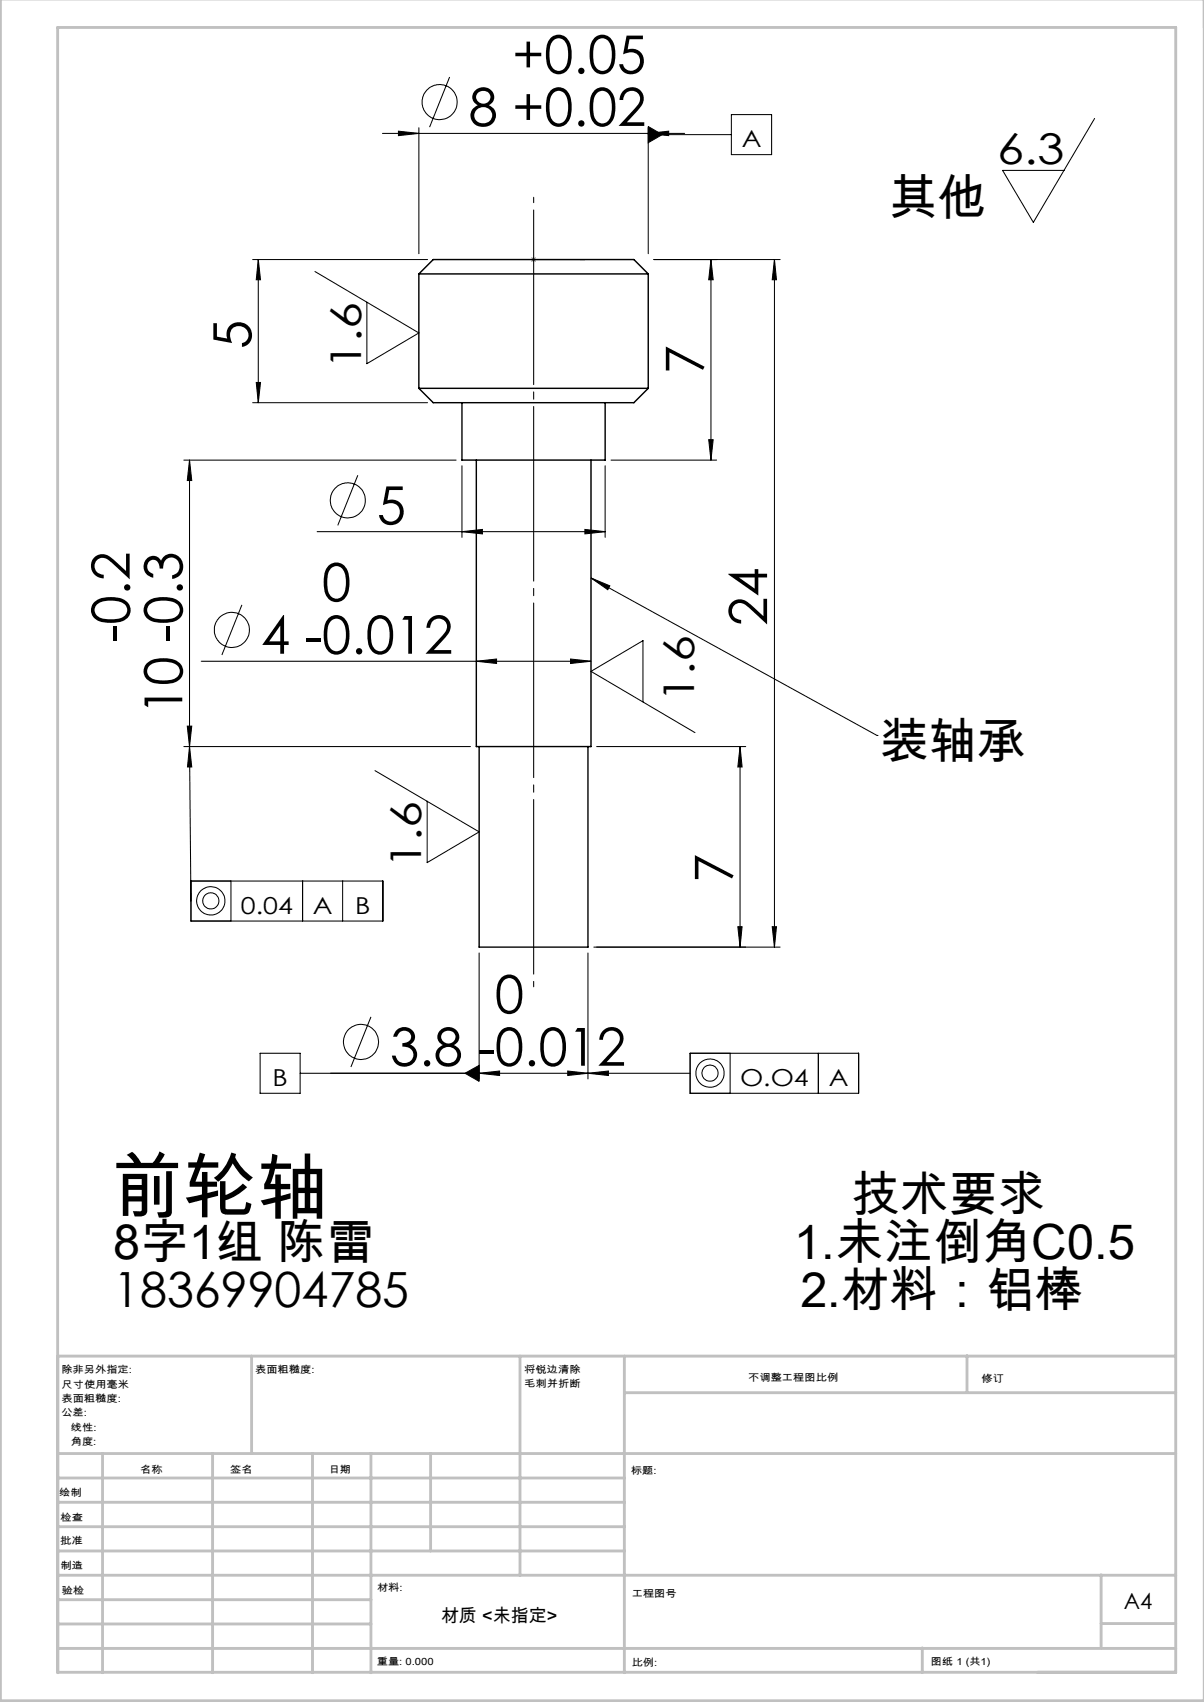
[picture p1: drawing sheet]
<svg xmlns="http://www.w3.org/2000/svg" width="210mm" height="297mm" viewBox="0 0 210 297" stroke-linecap="round" stroke-linejoin="round" font-family="sans-serif">
<g fill="none" stroke="#000" stroke-width=".18">
<path d="M78.4 13.4l-3.5 8.8M127.6 20h7v7h-7zM66.7 23.3h52.7M69.5 22.9l3.6 .4-3.6 .4zM73.1 22.3v22M113.1 22.1l2.4 1.4-2.4 1.4zM113.1 23.3l3.5-.4v.8zM113.1 22.3v22M113.1 23.5h14.5M190.9 20.7l-10.7 18.1-5.3-9.1h10.7M44.1 45.3h30.5M45 45.3v25"/>
<path d="M45 45.3l.4 3.5h-.7zM54.9 47.4l18.2 10.7-9.1 5.4v-10.8M114.1 45.3h22M124 45.3v35M124 45.3l.4 3.5h-.8zM135.1 45.3v120M135.1 45.3l.3 3.5h-.7zM44.1 70.3h30.5M44.7 66.7h.7l-.4 3.6zM123.6 76.7h.8l-.4 3.6zM32.1 80.3h47.5M33.1 80.3v50"/>
<path d="M33.1 80.3l.3 3.6h-.7zM55.3 92.8h50.3M62.4 82.9l-3.5 8.8M80.6 92.8l3.5-.4v.8zM80.6 81.3v12.5M102 92.4l3.6 .4-3.6 .4zM105.6 81.3v12.5M106.6 80.3h18.4M35.1 115.4h68M42.2 105.5l-3.5 8.8M83.1 115.4l3.5-.4v.8zM99.5 115l3.6 .4-3.6 .4z"/>
<path d="M103.1 100.9l3.3 1.3-.4 .7zM103.1 100.9l49.9 27.4M32.1 130.3h50M32.7 126.7h.7l-.3 3.6zM33.1 130.3l.3 3.5h-.7zM33.1 130.3l.2 26.9M65.4 134.5l18.2 10.7-9.1 5.3v-10.7M104.1 130.3h26M112.1 122.5v-10.7l-9 5.4 18.1 10.6M129.1 130.3l.3 3.5h-.7zM129.1 130.3v35M153 128.3h.1"/>
<path d="M33.3 153.7h33.5v7h-33.5zM40.3 153.7v7M52.8 153.7v7M59.8 153.7v7M64.7 177.4l-3.5 8.8M83.6 166.3v22M102.6 166.3v22M103.6 165.3h32.5M128.7 161.7h.7l-.3 3.6zM134.7 161.7h.7l-.3 3.6zM45.4 183.8h7v7h-7zM52.4 187.3h68"/>
<path d="M81.1 187.3l2.5-1.4v2.8zM83.6 187.3l3.5-.4v.8zM99 186.9l3.6 .4-3.6 .4zM102.6 187.3l3.5-.4v.8zM120.4 183.8h29.4v7h-29.4zM127.4 183.8v7M142.7 183.8v7"/>
<circle cx="76.7" cy="17.8" r="3.1"/>
<circle cx="60.7" cy="87.3" r="3.1"/>
<circle cx="40.4" cy="109.9" r="3.1"/>
<circle cx="36.8" cy="157.2" r="2.47"/>
<circle cx="36.8" cy="157.2" r="1.4"/>
<circle cx="63" cy="181.8" r="3.1"/>
<circle cx="123.8" cy="187.3" r="2.47"/>
<circle cx="123.8" cy="187.3" r="1.4"/>
</g>
<path d="M92.9 45.3h.4zM93.1 45.3h.1M93.1 45.3h8.9M102 45.3h-.9h.9" fill="none" stroke="#00f" stroke-width=".18"/>
<path d="M92.6 45.3h1M92.7 44.9l.7 .7M93.1 44.8v1M93.4 44.9l-.7 .7" fill="none" stroke="#808080" stroke-width=".18"/>
<path d="M93.1 34.4v137.8" fill="none" stroke="#000" stroke-width=".18" stroke-dasharray="30.5 1.3 1.3 1.3" stroke-dashoffset="-2.2"/>
<g fill="none" stroke="#c0c0c0" stroke-width=".5">
<path d="M.1 -.1v296.9h209.9v-296.9M10.1 236.6h195M43.9 236.6v17M90.7 236.6v38.3M108.9 236.6v55.3M168.7 236.6v6.3M10.1 253.6h195M10.1 257.9h98.8M17.9 253.6v38.3M37.1 253.6v38.3M54.5 253.6v38.3M64.7 253.6v38.3"/>
<path d="M75.1 253.6v17M108.9 243h96.2M10.1 270.6h98.8M10.1 266.4h98.8M10.1 262.1h98.8M10.1 279.1h54.6M10.1 274.9h195M192.1 274.8v12.7M10.1 291.8h195v-287h-195v287.1M10.1 287.7h195M10.1 283.4h54.6M160.9 287.5v4.3"/>
<path d="M192.1 283.3h13"/>
</g>
<g fill="#000">
<path d="M103.1 100.9l3.3 1.3-.4 .7z"/>
<path d="M33.1 130.3l.3 3.5h-.7zM113.1 22.1v2.8l2.4-1.4zM81.1 187.3l2.5 1.4v-2.8z"/>
</g>
<path d="M101.1 45.3h.9zM92.9 45.3h.4z" fill="#00f"/>
<g fill="#000">
<path d="M113.1 23.3l3.5-.4v.8zM69.5 22.9l3.6 .4-3.6 .4zM102 92.4l3.6 .4-3.6 .4zM80.6 92.8l3.5-.4v.8z"/>
<path d="M124 45.3l.4 3.5h-.8zM123.6 76.7h.8l-.4 3.6zM135.1 45.3l.3 3.5h-.7zM134.7 161.7h.7l-.3 3.6zM33.1 80.3l.3 3.6h-.7zM32.7 126.7h.7l-.3 3.6z"/>
<path d="M44.7 66.7h.7l-.4 3.6zM45 45.3l.4 3.5h-.7zM128.7 161.7h.7l-.3 3.6zM129.1 130.3l.3 3.5h-.7z"/>
<path d="M83.1 115.4l3.5-.4v.8zM99.5 115l3.6 .4-3.6 .4zM83.6 187.3l3.5-.4v.8zM99 186.9l3.6 .4-3.6 .4zM102.6 187.3l3.5-.4v.8z"/>
</g>
<path d="M73.1 47.8h40M73.1 47.8l2.5-2.5h35l2.5 2.5M73.1 47.8v20M113.1 47.8v20M73.1 67.8l2.5 2.5h35l2.5-2.5M73.1 67.8h40M80.6 70.3v10h25v-10M83.1 80.3v50h20v-50M83.6 130.3v35h19v-35" fill="none" stroke="#000" stroke-width=".25"/>
<text font-size="12.7" x="19.3" y="211.7">前轮轴</text>
<g font-size="9.2">
<text x="89.4" y="12.8">+0.05</text>
<text x="81.7" y="22">8 +0.02</text>
<text x="43.8" y="60.9" transform="rotate(-90 43.8 60.9)">5</text>
<text x="122.7" y="65.3" transform="rotate(-90 122.7 65.3)">7</text>
<text x="65.7" y="91.5">5</text>
<text x="56.2" y="104.9">0</text>
<text x="22.6" y="112" transform="rotate(-90 22.6 112)">-0.2</text>
<text x="133.8" y="109.2" transform="rotate(-90 133.8 109.2)">24</text>
<text x="45.5" y="114.1">4 -0.012</text>
<text x="31.8" y="124.7" transform="rotate(-90 31.8 124.7)">10 -0.3</text>
<text x="127.8" y="154.1" transform="rotate(-90 127.8 154.1)">7</text>
<text x="86.3" y="176.8">0</text>
<text x="68" y="186">3.8 -</text>
<text x="86.3" y="186">0.012</text>
</g>
<g font-size="8.5">
<text x="155.1" y="37.5">其他</text>
<text x="153.5" y="132.3">装轴承</text>
<text x="148.6" y="211.4">技术要求</text>
<text x="19.8" y="219.6">8字1组 陈雷</text>
<text x="138.5" y="219.6">1.未注倒角C0.5</text>
<text x="19.8" y="228.1">18369904785</text>
<text x="139.6" y="228.1">2.材料：铝棒</text>
</g>
<g font-size="7.4">
<text x="173.9" y="28.7">6.3</text>
<text x="63" y="64.4" transform="rotate(-90 63 64.4)">1.6</text>
<text x="121.1" y="122.5" transform="rotate(-90 121.1 122.5)">1.6</text>
<text x="73.5" y="151.5" transform="rotate(-90 73.5 151.5)">1.6</text>
</g>
<g font-size="4.1">
<text x="129.4" y="25.7">A</text>
<text x="42" y="159.4">0.04</text>
<text x="54.6" y="159.4">A</text>
<text x="61.9" y="159.4">B</text>
<text x="47.5" y="189.5">B</text>
<text x="129.1" y="189.5">O.O4</text>
<text x="144.5" y="189.5">A</text>
</g>
<text font-size="3.9" x="196" y="280.7">A4</text>
<text font-size="3.2" x="77" y="283">材质 &lt;未指定&gt;</text>
<g font-size="1.7">
<text x="10.7" y="239.6">除非另外指定:</text>
<text x="44.5" y="239.7">表面粗糙度:</text>
<text x="91.4" y="239.6">将锐边清除</text>
<text x="10.7" y="242.1">尺寸使用毫米</text>
<text x="10.7" y="244.6">表面粗糙度:</text>
<text x="91.4" y="242.1">毛刺并折断</text>
<text x="130.5" y="240.9">不调整工程图比例</text>
<text x="171.2" y="241.1">修订</text>
<text x="10.7" y="247.1">公差:</text>
<text x="12.3" y="249.6">线性:</text>
<text x="12.3" y="252.1">角度:</text>
<text x="24.4" y="257.1">名称</text>
<text x="40.1" y="257">签名</text>
<text x="57.3" y="257">日期</text>
<text x="110.1" y="257.3">标题:</text>
<text x="10.3" y="261.1">绘制</text>
<text x="10.5" y="269.5">批准</text>
<text x="10.5" y="265.4">检查</text>
<text x="10.6" y="273.8">制造</text>
<text x="10.8" y="278.2">验检</text>
<text x="65.8" y="277.6">材料:</text>
<text x="110.2" y="278.7">工程图号</text>
<text x="65.7" y="290.6">重量: 0.000</text>
<text x="110.2" y="290.7">比例:</text>
<text x="162.4" y="290.6">图纸 1 (共1)</text>
</g>
</svg>
